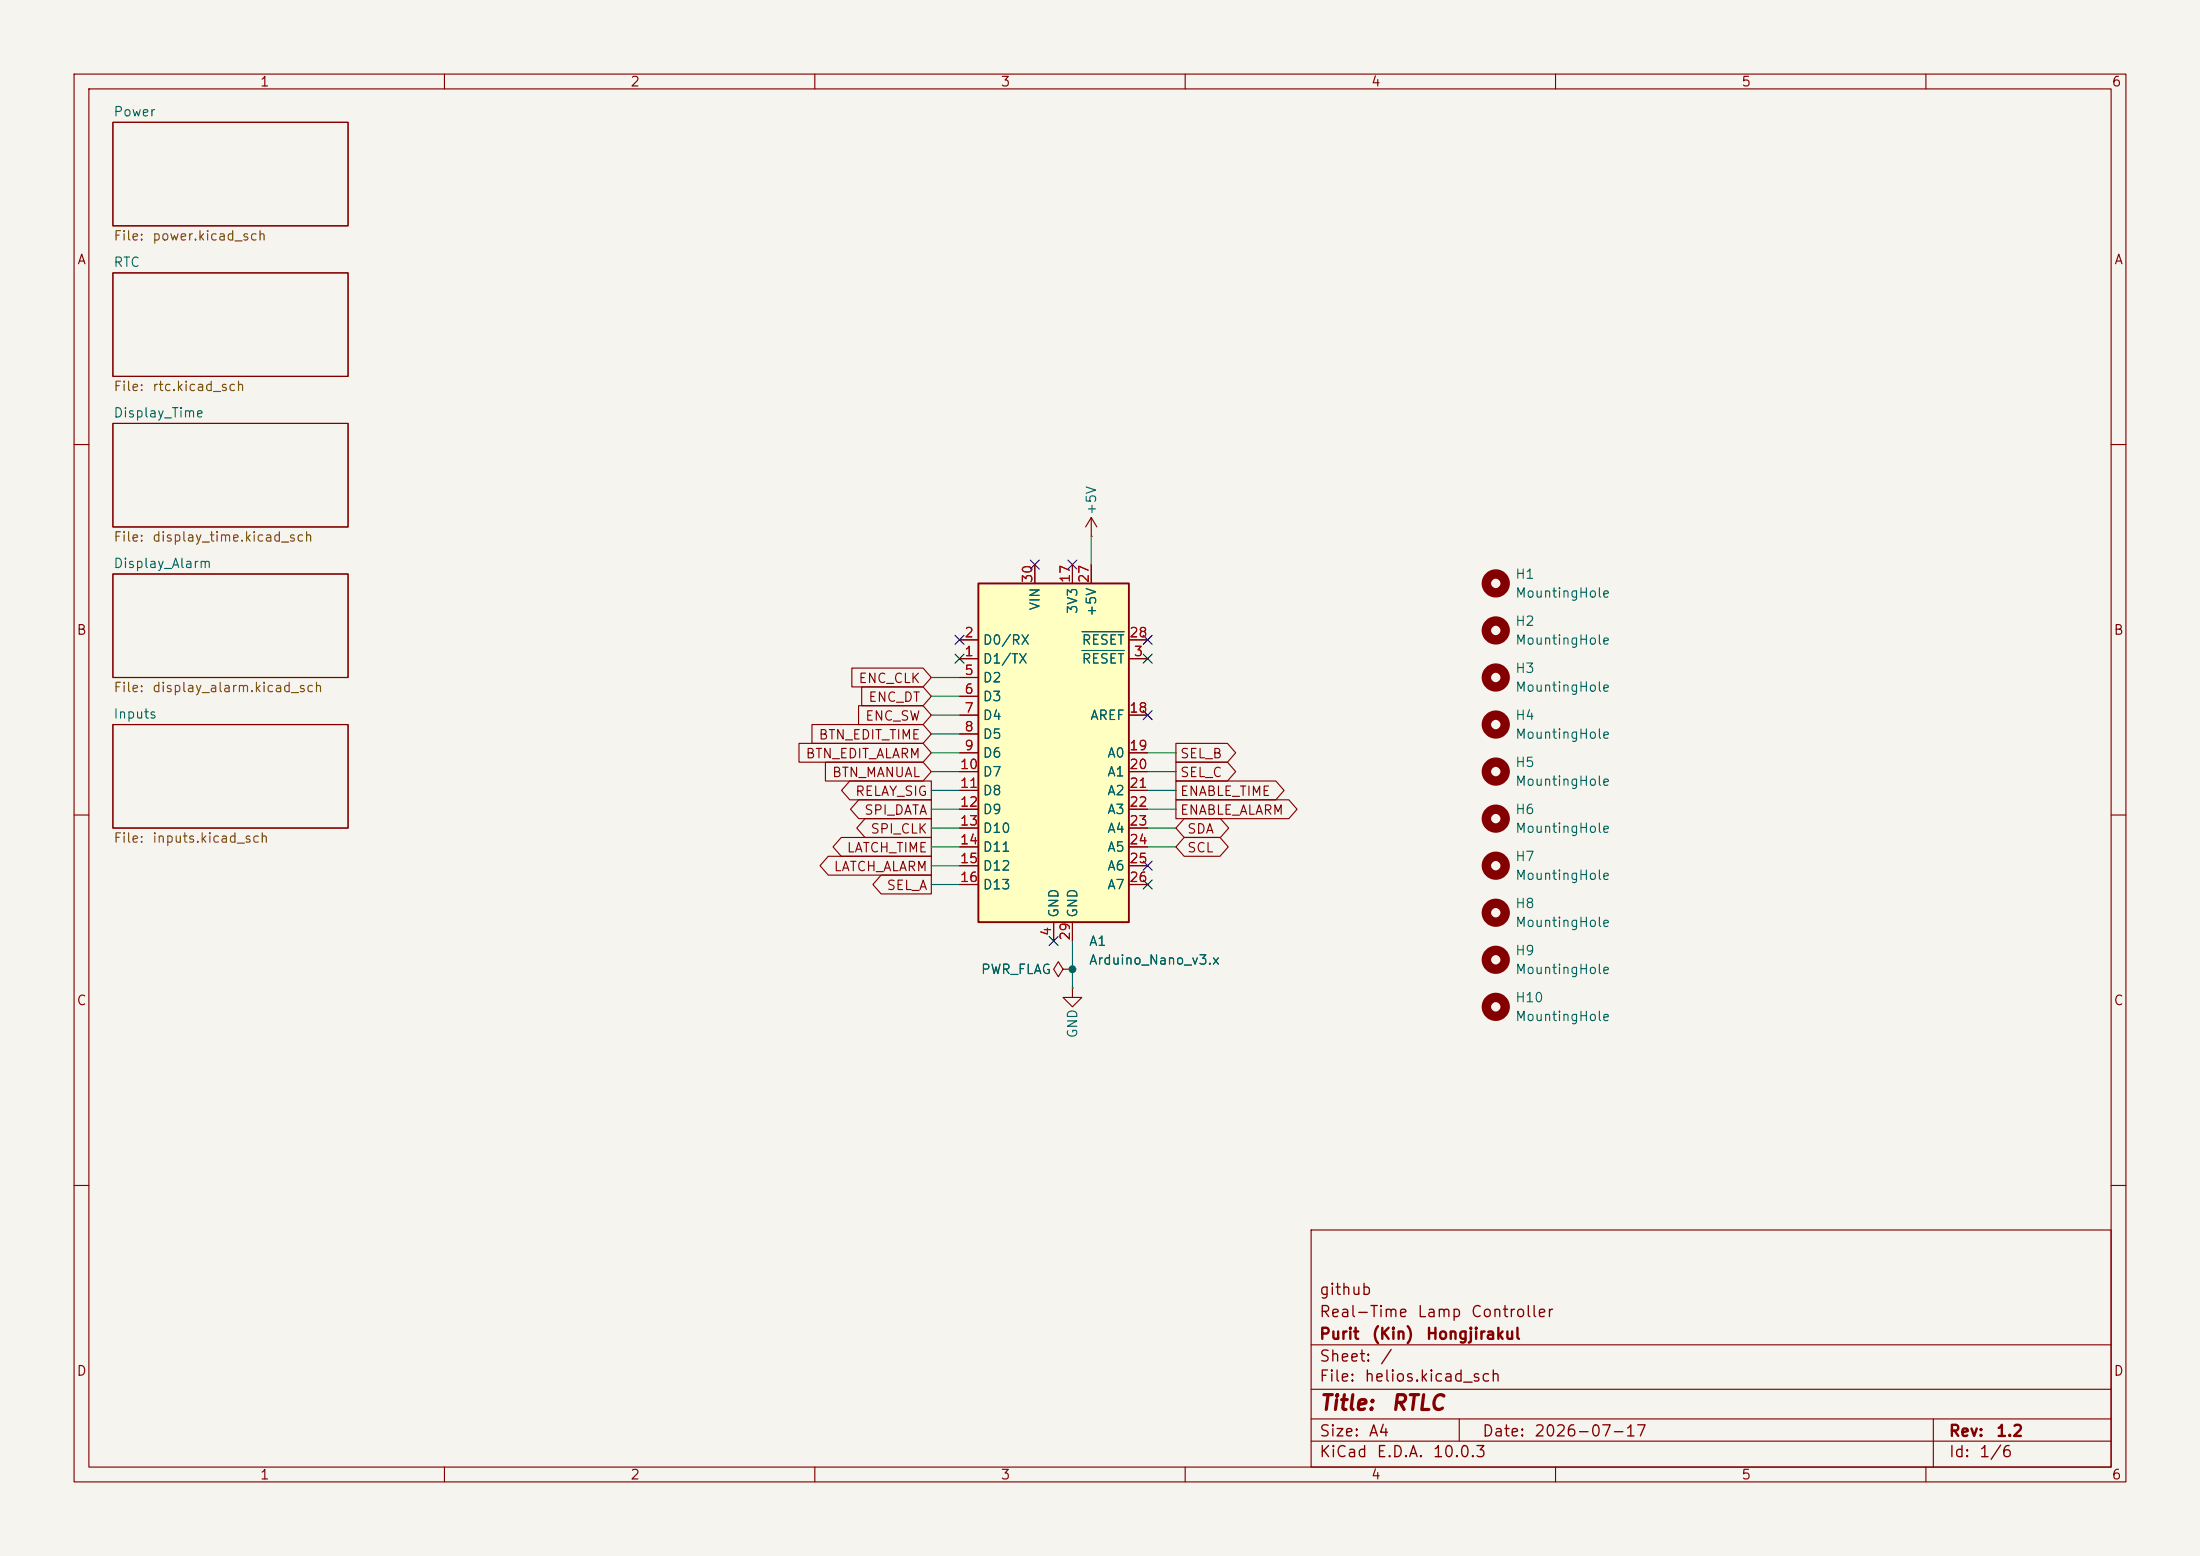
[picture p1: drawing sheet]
(kicad_sch
 (version 20260306)
 (generator "eeschema")
 (generator_version "10.0")
 (paper "A4")
 (title_block
  (title "RTLC")
  (date "2026-07-17")
  (rev "1.2")
  (company "Purit (Kin) Hongjirakul")
  (comment 1 "Real-Time Lamp Controller")
  (comment 2 "github"))
 (lib_symbols
  (symbol "MCU_Module:Arduino_Nano_v3.x" (exclude_from_sim no) (in_bom yes) (on_board yes)
   (in_pos_files yes)
   (duplicate_pin_numbers_are_jumpers no)
   (property "Reference" "A" (at -10.16 23.495 0) (show_name no) (do_not_autoplace no) (effects (font (size 1.27 1.27)) (justify left bottom)))
   (property "Value" "Arduino_Nano_v3.x" (at 5.08 -24.13 0) (show_name no) (do_not_autoplace no) (effects (font (size 1.27 1.27)) (justify left top)))
   (property "Footprint" "Module:Arduino_Nano" (at 0 0 0) (show_name no) (do_not_autoplace no) (hide yes) (effects (font (size 1.27 1.27)
    (italic yes))))
   (property "Datasheet" "http://www.mouser.com/pdfdocs/Gravitech_Arduino_Nano3_0.pdf" (at 0 0 0) (show_name no) (do_not_autoplace no) (hide yes) (effects (font (size 1.27 1.27))))
   (property "Description" "Arduino Nano v3.x" (at 0 0 0) (show_name no) (do_not_autoplace no) (hide yes) (effects (font (size 1.27 1.27))))
   (symbol "Arduino_Nano_v3.x_0_1"
    (rectangle (start -10.16 22.86) (end 10.16 -22.86) (stroke (width 0.254) (type default)) (fill (type background))))
   (symbol "Arduino_Nano_v3.x_1_1"
    (pin bidirectional line (at -12.7 12.7 0) (length 2.54) (name "D1/TX" (effects (font (size 1.27 1.27)))) (number "1" (effects (font (size 1.27 1.27)))))
    (pin bidirectional line (at -12.7 15.24 0) (length 2.54) (name "D0/RX" (effects (font (size 1.27 1.27)))) (number "2" (effects (font (size 1.27 1.27)))))
    (pin input line (at 12.7 12.7 180) (length 2.54) (name "~{RESET}" (effects (font (size 1.27 1.27)))) (number "3" (effects (font (size 1.27 1.27)))))
    (pin power_in line (at 0 -25.4 90) (length 2.54) (name "GND" (effects (font (size 1.27 1.27)))) (number "4" (effects (font (size 1.27 1.27)))))
    (pin bidirectional line (at -12.7 10.16 0) (length 2.54) (name "D2" (effects (font (size 1.27 1.27)))) (number "5" (effects (font (size 1.27 1.27)))))
    (pin bidirectional line (at -12.7 7.62 0) (length 2.54) (name "D3" (effects (font (size 1.27 1.27)))) (number "6" (effects (font (size 1.27 1.27)))))
    (pin bidirectional line (at -12.7 5.08 0) (length 2.54) (name "D4" (effects (font (size 1.27 1.27)))) (number "7" (effects (font (size 1.27 1.27)))))
    (pin bidirectional line (at -12.7 2.54 0) (length 2.54) (name "D5" (effects (font (size 1.27 1.27)))) (number "8" (effects (font (size 1.27 1.27)))))
    (pin bidirectional line (at -12.7 0 0) (length 2.54) (name "D6" (effects (font (size 1.27 1.27)))) (number "9" (effects (font (size 1.27 1.27)))))
    (pin bidirectional line (at -12.7 -2.54 0) (length 2.54) (name "D7" (effects (font (size 1.27 1.27)))) (number "10" (effects (font (size 1.27 1.27)))))
    (pin bidirectional line (at -12.7 -5.08 0) (length 2.54) (name "D8" (effects (font (size 1.27 1.27)))) (number "11" (effects (font (size 1.27 1.27)))))
    (pin bidirectional line (at -12.7 -7.62 0) (length 2.54) (name "D9" (effects (font (size 1.27 1.27)))) (number "12" (effects (font (size 1.27 1.27)))))
    (pin bidirectional line (at -12.7 -10.16 0) (length 2.54) (name "D10" (effects (font (size 1.27 1.27)))) (number "13" (effects (font (size 1.27 1.27)))))
    (pin bidirectional line (at -12.7 -12.7 0) (length 2.54) (name "D11" (effects (font (size 1.27 1.27)))) (number "14" (effects (font (size 1.27 1.27)))))
    (pin bidirectional line (at -12.7 -15.24 0) (length 2.54) (name "D12" (effects (font (size 1.27 1.27)))) (number "15" (effects (font (size 1.27 1.27)))))
    (pin bidirectional line (at -12.7 -17.78 0) (length 2.54) (name "D13" (effects (font (size 1.27 1.27)))) (number "16" (effects (font (size 1.27 1.27)))))
    (pin power_out line (at 2.54 25.4 270) (length 2.54) (name "3V3" (effects (font (size 1.27 1.27)))) (number "17" (effects (font (size 1.27 1.27)))))
    (pin input line (at 12.7 5.08 180) (length 2.54) (name "AREF" (effects (font (size 1.27 1.27)))) (number "18" (effects (font (size 1.27 1.27)))))
    (pin bidirectional line (at 12.7 0 180) (length 2.54) (name "A0" (effects (font (size 1.27 1.27)))) (number "19" (effects (font (size 1.27 1.27)))))
    (pin bidirectional line (at 12.7 -2.54 180) (length 2.54) (name "A1" (effects (font (size 1.27 1.27)))) (number "20" (effects (font (size 1.27 1.27)))))
    (pin bidirectional line (at 12.7 -5.08 180) (length 2.54) (name "A2" (effects (font (size 1.27 1.27)))) (number "21" (effects (font (size 1.27 1.27)))))
    (pin bidirectional line (at 12.7 -7.62 180) (length 2.54) (name "A3" (effects (font (size 1.27 1.27)))) (number "22" (effects (font (size 1.27 1.27)))))
    (pin bidirectional line (at 12.7 -10.16 180) (length 2.54) (name "A4" (effects (font (size 1.27 1.27)))) (number "23" (effects (font (size 1.27 1.27)))))
    (pin bidirectional line (at 12.7 -12.7 180) (length 2.54) (name "A5" (effects (font (size 1.27 1.27)))) (number "24" (effects (font (size 1.27 1.27)))))
    (pin bidirectional line (at 12.7 -15.24 180) (length 2.54) (name "A6" (effects (font (size 1.27 1.27)))) (number "25" (effects (font (size 1.27 1.27)))))
    (pin bidirectional line (at 12.7 -17.78 180) (length 2.54) (name "A7" (effects (font (size 1.27 1.27)))) (number "26" (effects (font (size 1.27 1.27)))))
    (pin power_out line (at 5.08 25.4 270) (length 2.54) (name "+5V" (effects (font (size 1.27 1.27)))) (number "27" (effects (font (size 1.27 1.27)))))
    (pin input line (at 12.7 15.24 180) (length 2.54) (name "~{RESET}" (effects (font (size 1.27 1.27)))) (number "28" (effects (font (size 1.27 1.27)))))
    (pin power_in line (at 2.54 -25.4 90) (length 2.54) (name "GND" (effects (font (size 1.27 1.27)))) (number "29" (effects (font (size 1.27 1.27)))))
    (pin power_in line (at -2.54 25.4 270) (length 2.54) (name "VIN" (effects (font (size 1.27 1.27)))) (number "30" (effects (font (size 1.27 1.27))))))
   (embedded_fonts no))
  (symbol "Mechanical:MountingHole"
   (pin_names
    (offset 1.016)) (exclude_from_sim no) (in_bom no) (on_board yes)
   (in_pos_files yes)
   (duplicate_pin_numbers_are_jumpers no)
   (property "Reference" "H" (at 0 5.08 0) (show_name no) (do_not_autoplace no) (effects (font (size 1.27 1.27))))
   (property "Value" "MountingHole" (at 0 3.175 0) (show_name no) (do_not_autoplace no) (effects (font (size 1.27 1.27))))
   (property "Footprint" "" (at 0 0 0) (show_name no) (do_not_autoplace no) (hide yes) (effects (font (size 1.27 1.27))))
   (property "Datasheet" "" (at 0 0 0) (show_name no) (do_not_autoplace no) (hide yes) (effects (font (size 1.27 1.27))))
   (property "Description" "Mounting Hole without connection" (at 0 0 0) (show_name no) (do_not_autoplace no) (hide yes) (effects (font (size 1.27 1.27))))
   (symbol "MountingHole_0_1"
    (circle (center 0 0) (radius 1.27) (stroke (width 1.27) (type default)) (fill (type none))))
   (embedded_fonts no))
  (symbol "power:+5V"
   (power global)
   (pin_numbers (hide yes))
   (pin_names
    (offset 0) (hide yes)) (exclude_from_sim no) (in_bom yes) (on_board yes)
   (in_pos_files yes)
   (duplicate_pin_numbers_are_jumpers no)
   (property "Reference" "#PWR" (at 0 -3.81 0) (show_name no) (do_not_autoplace no) (hide yes) (effects (font (size 1.27 1.27))))
   (property "Value" "+5V" (at 0 3.556 0) (show_name no) (do_not_autoplace no) (effects (font (size 1.27 1.27))))
   (property "Footprint" "" (at 0 0 0) (show_name no) (do_not_autoplace no) (hide yes) (effects (font (size 1.27 1.27))))
   (property "Datasheet" "" (at 0 0 0) (show_name no) (do_not_autoplace no) (hide yes) (effects (font (size 1.27 1.27))))
   (property "Description" "Power symbol creates a global label with name \"+5V\"" (at 0 0 0) (show_name no) (do_not_autoplace no) (hide yes) (effects (font (size 1.27 1.27))))
   (symbol "+5V_0_1"
    (polyline (pts (xy -0.762 1.27) (xy 0 2.54)) (stroke (width 0) (type default)) (fill (type none)))
    (polyline (pts (xy 0 2.54) (xy 0.762 1.27)) (stroke (width 0) (type default)) (fill (type none)))
    (polyline (pts (xy 0 0) (xy 0 2.54)) (stroke (width 0) (type default)) (fill (type none))))
   (symbol "+5V_1_1"
    (pin power_in line (at 0 0 90) (length 0) (name "" (effects (font (size 1.27 1.27)))) (number "1" (effects (font (size 1.27 1.27))))))
   (embedded_fonts no))
  (symbol "power:GND"
   (power global)
   (pin_numbers (hide yes))
   (pin_names
    (offset 0) (hide yes)) (exclude_from_sim no) (in_bom yes) (on_board yes)
   (in_pos_files yes)
   (duplicate_pin_numbers_are_jumpers no)
   (property "Reference" "#PWR" (at 0 -6.35 0) (show_name no) (do_not_autoplace no) (hide yes) (effects (font (size 1.27 1.27))))
   (property "Value" "GND" (at 0 -3.81 0) (show_name no) (do_not_autoplace no) (effects (font (size 1.27 1.27))))
   (property "Footprint" "" (at 0 0 0) (show_name no) (do_not_autoplace no) (hide yes) (effects (font (size 1.27 1.27))))
   (property "Datasheet" "" (at 0 0 0) (show_name no) (do_not_autoplace no) (hide yes) (effects (font (size 1.27 1.27))))
   (property "Description" "Power symbol creates a global label with name \"GND\" , ground" (at 0 0 0) (show_name no) (do_not_autoplace no) (hide yes) (effects (font (size 1.27 1.27))))
   (symbol "GND_0_1"
    (polyline (pts (xy 0 0) (xy 0 -1.27) (xy 1.27 -1.27) (xy 0 -2.54) (xy -1.27 -1.27) (xy 0 -1.27)) (stroke (width 0) (type default)) (fill (type none))))
   (symbol "GND_1_1"
    (pin power_in line (at 0 0 270) (length 0) (name "" (effects (font (size 1.27 1.27)))) (number "1" (effects (font (size 1.27 1.27))))))
   (embedded_fonts no))
  (symbol "power:PWR_FLAG"
   (power global)
   (pin_numbers (hide yes))
   (pin_names
    (offset 0) (hide yes)) (exclude_from_sim no) (in_bom yes) (on_board yes)
   (in_pos_files yes)
   (duplicate_pin_numbers_are_jumpers no)
   (property "Reference" "#FLG" (at 0 1.905 0) (show_name no) (do_not_autoplace no) (hide yes) (effects (font (size 1.27 1.27))))
   (property "Value" "PWR_FLAG" (at 0 3.81 0) (show_name no) (do_not_autoplace no) (effects (font (size 1.27 1.27))))
   (property "Footprint" "" (at 0 0 0) (show_name no) (do_not_autoplace no) (hide yes) (effects (font (size 1.27 1.27))))
   (property "Datasheet" "" (at 0 0 0) (show_name no) (do_not_autoplace no) (hide yes) (effects (font (size 1.27 1.27))))
   (property "Description" "Special symbol for telling ERC where power comes from" (at 0 0 0) (show_name no) (do_not_autoplace no) (hide yes) (effects (font (size 1.27 1.27))))
   (symbol "PWR_FLAG_0_0"
    (pin power_out line (at 0 0 90) (length 0) (name "" (effects (font (size 1.27 1.27)))) (number "1" (effects (font (size 1.27 1.27))))))
   (symbol "PWR_FLAG_0_1"
    (polyline (pts (xy 0 0) (xy 0 1.27) (xy -1.016 1.905) (xy 0 2.54) (xy 1.016 1.905) (xy 0 1.27)) (stroke (width 0) (type default)) (fill (type none))))
   (embedded_fonts no)))
 (junction
  (at 144.78 130.81)
  (diameter 0)
  (color 0 0 0 0))
 (no_connect
  (at 154.94 86.36))
 (no_connect
  (at 129.54 86.36))
 (no_connect
  (at 139.7 76.2))
 (no_connect
  (at 154.94 116.84))
 (no_connect
  (at 129.54 88.9))
 (no_connect
  (at 144.78 76.2))
 (no_connect
  (at 154.94 96.52))
 (no_connect
  (at 154.94 119.38))
 (no_connect
  (at 154.94 88.9))
 (no_connect
  (at 142.24 127))
 (wire
  (pts (xy 125.73 99.06) (xy 129.54 99.06))
  (stroke (width 0) (type default)))
 (wire
  (pts (xy 125.73 106.68) (xy 129.54 106.68))
  (stroke (width 0) (type default)))
 (wire
  (pts (xy 125.73 104.14) (xy 129.54 104.14))
  (stroke (width 0) (type default)))
 (wire
  (pts (xy 125.73 111.76) (xy 129.54 111.76))
  (stroke (width 0) (type default)))
 (wire
  (pts (xy 154.94 104.14) (xy 158.75 104.14))
  (stroke (width 0) (type default)))
 (wire
  (pts (xy 154.94 114.3) (xy 158.75 114.3))
  (stroke (width 0) (type default)))
 (wire
  (pts (xy 154.94 106.68) (xy 158.75 106.68))
  (stroke (width 0) (type default)))
 (wire
  (pts (xy 125.73 93.98) (xy 129.54 93.98))
  (stroke (width 0) (type default)))
 (wire
  (pts (xy 144.78 133.35) (xy 144.78 130.81))
  (stroke (width 0) (type default)))
 (wire
  (pts (xy 125.73 119.38) (xy 129.54 119.38))
  (stroke (width 0) (type default)))
 (wire
  (pts (xy 147.32 72.39) (xy 147.32 76.2))
  (stroke (width 0) (type default)))
 (wire
  (pts (xy 125.73 116.84) (xy 129.54 116.84))
  (stroke (width 0) (type default)))
 (wire
  (pts (xy 144.78 127) (xy 144.78 130.81))
  (stroke (width 0) (type default)))
 (wire
  (pts (xy 125.73 114.3) (xy 129.54 114.3))
  (stroke (width 0) (type default)))
 (wire
  (pts (xy 154.94 109.22) (xy 158.75 109.22))
  (stroke (width 0) (type default)))
 (wire
  (pts (xy 125.73 91.44) (xy 129.54 91.44))
  (stroke (width 0) (type default)))
 (wire
  (pts (xy 125.73 109.22) (xy 129.54 109.22))
  (stroke (width 0) (type default)))
 (wire
  (pts (xy 125.73 101.6) (xy 129.54 101.6))
  (stroke (width 0) (type default)))
 (wire
  (pts (xy 125.73 96.52) (xy 129.54 96.52))
  (stroke (width 0) (type default)))
 (wire
  (pts (xy 154.94 111.76) (xy 158.75 111.76))
  (stroke (width 0) (type default)))
 (wire
  (pts (xy 154.94 101.6) (xy 158.75 101.6))
  (stroke (width 0) (type default)))
 (global_label "LATCH_ALARM"
  (shape output)
  (at 125.73 116.84 180)
  (fields_autoplaced yes)
  (effects (font (size 1.27 1.27)) (justify right))
  (property "Intersheetrefs" "${INTERSHEET_REFS}" (at 110.1657 116.84 0) (hide yes) (show_name no) (do_not_autoplace no) (effects (font (size 1.27 1.27)) (justify right))))
 (global_label "ENC_DT"
  (shape input)
  (at 125.73 93.98 180)
  (fields_autoplaced yes)
  (effects (font (size 1.27 1.27)) (justify right))
  (property "Intersheetrefs" "${INTERSHEET_REFS}" (at 115.7901 93.98 0) (hide yes) (show_name no) (do_not_autoplace no) (effects (font (size 1.27 1.27)) (justify right))))
 (global_label "SEL_C"
  (shape output)
  (at 158.75 104.14 0)
  (fields_autoplaced yes)
  (effects (font (size 1.27 1.27)) (justify left))
  (property "Intersheetrefs" "${INTERSHEET_REFS}" (at 167.3594 104.14 0) (hide yes) (show_name no) (do_not_autoplace no) (effects (font (size 1.27 1.27)) (justify left))))
 (global_label "BTN_EDIT_TIME"
  (shape input)
  (at 125.73 99.06 180)
  (fields_autoplaced yes)
  (effects (font (size 1.27 1.27)) (justify right))
  (property "Intersheetrefs" "${INTERSHEET_REFS}" (at 109.0773 99.06 0) (hide yes) (show_name no) (do_not_autoplace no) (effects (font (size 1.27 1.27)) (justify right))))
 (global_label "SPI_CLK"
  (shape output)
  (at 125.73 111.76 180)
  (fields_autoplaced yes)
  (effects (font (size 1.27 1.27)) (justify right))
  (property "Intersheetrefs" "${INTERSHEET_REFS}" (at 115.1248 111.76 0) (hide yes) (show_name no) (do_not_autoplace no) (effects (font (size 1.27 1.27)) (justify right))))
 (global_label "ENC_CLK"
  (shape input)
  (at 125.73 91.44 180)
  (fields_autoplaced yes)
  (effects (font (size 1.27 1.27)) (justify right))
  (property "Intersheetrefs" "${INTERSHEET_REFS}" (at 114.4596 91.44 0) (hide yes) (show_name no) (do_not_autoplace no) (effects (font (size 1.27 1.27)) (justify right))))
 (global_label "SCL"
  (shape bidirectional)
  (at 158.75 114.3 0)
  (fields_autoplaced yes)
  (effects (font (size 1.27 1.27)) (justify left))
  (property "Intersheetrefs" "${INTERSHEET_REFS}" (at 166.3541 114.3 0) (hide yes) (show_name no) (do_not_autoplace no) (effects (font (size 1.27 1.27)) (justify left))))
 (global_label "BTN_EDIT_ALARM"
  (shape input)
  (at 125.73 101.6 180)
  (fields_autoplaced yes)
  (effects (font (size 1.27 1.27)) (justify right))
  (property "Intersheetrefs" "${INTERSHEET_REFS}" (at 107.3234 101.6 0) (hide yes) (show_name no) (do_not_autoplace no) (effects (font (size 1.27 1.27)) (justify right))))
 (global_label "SDA"
  (shape bidirectional)
  (at 158.75 111.76 0)
  (fields_autoplaced yes)
  (effects (font (size 1.27 1.27)) (justify left))
  (property "Intersheetrefs" "${INTERSHEET_REFS}" (at 166.4146 111.76 0) (hide yes) (show_name no) (do_not_autoplace no) (effects (font (size 1.27 1.27)) (justify left))))
 (global_label "ENC_SW"
  (shape input)
  (at 125.73 96.52 180)
  (fields_autoplaced yes)
  (effects (font (size 1.27 1.27)) (justify right))
  (property "Intersheetrefs" "${INTERSHEET_REFS}" (at 115.3668 96.52 0) (hide yes) (show_name no) (do_not_autoplace no) (effects (font (size 1.27 1.27)) (justify right))))
 (global_label "BTN_MANUAL"
  (shape input)
  (at 125.73 104.14 180)
  (fields_autoplaced yes)
  (effects (font (size 1.27 1.27)) (justify right))
  (property "Intersheetrefs" "${INTERSHEET_REFS}" (at 110.8914 104.14 0) (hide yes) (show_name no) (do_not_autoplace no) (effects (font (size 1.27 1.27)) (justify right))))
 (global_label "ENABLE_ALARM"
  (shape output)
  (at 158.75 109.22 0)
  (fields_autoplaced yes)
  (effects (font (size 1.27 1.27)) (justify left))
  (property "Intersheetrefs" "${INTERSHEET_REFS}" (at 175.6447 109.22 0) (hide yes) (show_name no) (do_not_autoplace no) (effects (font (size 1.27 1.27)) (justify left))))
 (global_label "SPI_DATA"
  (shape output)
  (at 125.73 109.22 180)
  (fields_autoplaced yes)
  (effects (font (size 1.27 1.27)) (justify right))
  (property "Intersheetrefs" "${INTERSHEET_REFS}" (at 114.2781 109.22 0) (hide yes) (show_name no) (do_not_autoplace no) (effects (font (size 1.27 1.27)) (justify right))))
 (global_label "SEL_A"
  (shape output)
  (at 125.73 119.38 180)
  (fields_autoplaced yes)
  (effects (font (size 1.27 1.27)) (justify right))
  (property "Intersheetrefs" "${INTERSHEET_REFS}" (at 117.302 119.38 0) (hide yes) (show_name no) (do_not_autoplace no) (effects (font (size 1.27 1.27)) (justify right))))
 (global_label "LATCH_TIME"
  (shape output)
  (at 125.73 114.3 180)
  (fields_autoplaced yes)
  (effects (font (size 1.27 1.27)) (justify right))
  (property "Intersheetrefs" "${INTERSHEET_REFS}" (at 111.9196 114.3 0) (hide yes) (show_name no) (do_not_autoplace no) (effects (font (size 1.27 1.27)) (justify right))))
 (global_label "RELAY_SIG"
  (shape output)
  (at 125.73 106.68 180)
  (fields_autoplaced yes)
  (effects (font (size 1.27 1.27)) (justify right))
  (property "Intersheetrefs" "${INTERSHEET_REFS}" (at 113.0686 106.68 0) (hide yes) (show_name no) (do_not_autoplace no) (effects (font (size 1.27 1.27)) (justify right))))
 (global_label "ENABLE_TIME"
  (shape output)
  (at 158.75 106.68 0)
  (fields_autoplaced yes)
  (effects (font (size 1.27 1.27)) (justify left))
  (property "Intersheetrefs" "${INTERSHEET_REFS}" (at 173.8908 106.68 0) (hide yes) (show_name no) (do_not_autoplace no) (effects (font (size 1.27 1.27)) (justify left))))
 (global_label "SEL_B"
  (shape output)
  (at 158.75 101.6 0)
  (fields_autoplaced yes)
  (effects (font (size 1.27 1.27)) (justify left))
  (property "Intersheetrefs" "${INTERSHEET_REFS}" (at 167.3594 101.6 0) (hide yes) (show_name no) (do_not_autoplace no) (effects (font (size 1.27 1.27)) (justify left))))
 (symbol
  (lib_id "Mechanical:MountingHole")
  (at 201.93 135.89 0)
  (unit 1)
  (body_style 1)
  (exclude_from_sim no)
  (in_bom no)
  (on_board yes)
  (in_pos_files yes)
  (dnp no)
  (fields_autoplaced yes)
  (property "Reference" "H10" (at 204.47 134.6199 0) (show_name no) (do_not_autoplace no) (effects (font (size 1.27 1.27)) (justify left)))
  (property "Value" "MountingHole" (at 204.47 137.1599 0) (show_name no) (do_not_autoplace no) (effects (font (size 1.27 1.27)) (justify left)))
  (property "Footprint" "MountingHole:MountingHole_3.2mm_M3" (at 201.93 135.89 0) (hide yes) (show_name no) (do_not_autoplace no) (effects (font (size 1.27 1.27))))
  (property "Datasheet" "" (at 201.93 135.89 0) (hide yes) (show_name no) (do_not_autoplace no) (effects (font (size 1.27 1.27))))
  (property "Description" "Mounting Hole without connection" (at 201.93 135.89 0) (hide yes) (show_name no) (do_not_autoplace no) (effects (font (size 1.27 1.27)))))
 (symbol
  (lib_id "power:+5V")
  (at 147.32 72.39 0)
  (unit 1)
  (body_style 1)
  (exclude_from_sim no)
  (in_bom yes)
  (on_board yes)
  (in_pos_files yes)
  (dnp no)
  (property "Reference" "#PWR09" (at 147.32 76.2 0) (hide yes) (show_name no) (do_not_autoplace no) (effects (font (size 1.27 1.27))))
  (property "Value" "+5V" (at 147.32 67.564 90) (show_name no) (do_not_autoplace no) (effects (font (size 1.27 1.27))))
  (property "Footprint" "" (at 147.32 72.39 0) (hide yes) (show_name no) (do_not_autoplace no) (effects (font (size 1.27 1.27))))
  (property "Datasheet" "" (at 147.32 72.39 0) (hide yes) (show_name no) (do_not_autoplace no) (effects (font (size 1.27 1.27))))
  (property "Description" "Power symbol creates a global label with name \"+5V\"" (at 147.32 72.39 0) (hide yes) (show_name no) (do_not_autoplace no) (effects (font (size 1.27 1.27))))
  (pin "1"))
 (symbol
  (lib_id "Mechanical:MountingHole")
  (at 201.93 129.54 0)
  (unit 1)
  (body_style 1)
  (exclude_from_sim no)
  (in_bom no)
  (on_board yes)
  (in_pos_files yes)
  (dnp no)
  (fields_autoplaced yes)
  (property "Reference" "H9" (at 204.47 128.2699 0) (show_name no) (do_not_autoplace no) (effects (font (size 1.27 1.27)) (justify left)))
  (property "Value" "MountingHole" (at 204.47 130.8099 0) (show_name no) (do_not_autoplace no) (effects (font (size 1.27 1.27)) (justify left)))
  (property "Footprint" "MountingHole:MountingHole_3.2mm_M3" (at 201.93 129.54 0) (hide yes) (show_name no) (do_not_autoplace no) (effects (font (size 1.27 1.27))))
  (property "Datasheet" "" (at 201.93 129.54 0) (hide yes) (show_name no) (do_not_autoplace no) (effects (font (size 1.27 1.27))))
  (property "Description" "Mounting Hole without connection" (at 201.93 129.54 0) (hide yes) (show_name no) (do_not_autoplace no) (effects (font (size 1.27 1.27)))))
 (symbol
  (lib_id "Mechanical:MountingHole")
  (at 201.93 97.79 0)
  (unit 1)
  (body_style 1)
  (exclude_from_sim no)
  (in_bom no)
  (on_board yes)
  (in_pos_files yes)
  (dnp no)
  (fields_autoplaced yes)
  (property "Reference" "H4" (at 204.47 96.5199 0) (show_name no) (do_not_autoplace no) (effects (font (size 1.27 1.27)) (justify left)))
  (property "Value" "MountingHole" (at 204.47 99.0599 0) (show_name no) (do_not_autoplace no) (effects (font (size 1.27 1.27)) (justify left)))
  (property "Footprint" "MountingHole:MountingHole_3.2mm_M3" (at 201.93 97.79 0) (hide yes) (show_name no) (do_not_autoplace no) (effects (font (size 1.27 1.27))))
  (property "Datasheet" "" (at 201.93 97.79 0) (hide yes) (show_name no) (do_not_autoplace no) (effects (font (size 1.27 1.27))))
  (property "Description" "Mounting Hole without connection" (at 201.93 97.79 0) (hide yes) (show_name no) (do_not_autoplace no) (effects (font (size 1.27 1.27)))))
 (symbol
  (lib_id "Mechanical:MountingHole")
  (at 201.93 123.19 0)
  (unit 1)
  (body_style 1)
  (exclude_from_sim no)
  (in_bom no)
  (on_board yes)
  (in_pos_files yes)
  (dnp no)
  (fields_autoplaced yes)
  (property "Reference" "H8" (at 204.47 121.9199 0) (show_name no) (do_not_autoplace no) (effects (font (size 1.27 1.27)) (justify left)))
  (property "Value" "MountingHole" (at 204.47 124.4599 0) (show_name no) (do_not_autoplace no) (effects (font (size 1.27 1.27)) (justify left)))
  (property "Footprint" "" (at 201.93 123.19 0) (hide yes) (show_name no) (do_not_autoplace no) (effects (font (size 1.27 1.27))))
  (property "Datasheet" "" (at 201.93 123.19 0) (hide yes) (show_name no) (do_not_autoplace no) (effects (font (size 1.27 1.27))))
  (property "Description" "Mounting Hole without connection" (at 201.93 123.19 0) (hide yes) (show_name no) (do_not_autoplace no) (effects (font (size 1.27 1.27)))))
 (symbol
  (lib_id "power:PWR_FLAG")
  (at 144.78 130.81 90)
  (unit 1)
  (body_style 1)
  (exclude_from_sim no)
  (in_bom yes)
  (on_board yes)
  (in_pos_files yes)
  (dnp no)
  (property "Reference" "#FLG01" (at 142.875 130.81 0) (hide yes) (show_name no) (do_not_autoplace no) (effects (font (size 1.27 1.27))))
  (property "Value" "PWR_FLAG" (at 141.986 130.81 90) (show_name no) (do_not_autoplace no) (effects (font (size 1.27 1.27)) (justify left)))
  (property "Footprint" "" (at 144.78 130.81 0) (hide yes) (show_name no) (do_not_autoplace no) (effects (font (size 1.27 1.27))))
  (property "Datasheet" "" (at 144.78 130.81 0) (hide yes) (show_name no) (do_not_autoplace no) (effects (font (size 1.27 1.27))))
  (property "Description" "Special symbol for telling ERC where power comes from" (at 144.78 130.81 0) (hide yes) (show_name no) (do_not_autoplace no) (effects (font (size 1.27 1.27))))
  (pin "1"))
 (symbol
  (lib_id "Mechanical:MountingHole")
  (at 201.93 116.84 0)
  (unit 1)
  (body_style 1)
  (exclude_from_sim no)
  (in_bom no)
  (on_board yes)
  (in_pos_files yes)
  (dnp no)
  (fields_autoplaced yes)
  (property "Reference" "H7" (at 204.47 115.5699 0) (show_name no) (do_not_autoplace no) (effects (font (size 1.27 1.27)) (justify left)))
  (property "Value" "MountingHole" (at 204.47 118.1099 0) (show_name no) (do_not_autoplace no) (effects (font (size 1.27 1.27)) (justify left)))
  (property "Footprint" "" (at 201.93 116.84 0) (hide yes) (show_name no) (do_not_autoplace no) (effects (font (size 1.27 1.27))))
  (property "Datasheet" "" (at 201.93 116.84 0) (hide yes) (show_name no) (do_not_autoplace no) (effects (font (size 1.27 1.27))))
  (property "Description" "Mounting Hole without connection" (at 201.93 116.84 0) (hide yes) (show_name no) (do_not_autoplace no) (effects (font (size 1.27 1.27)))))
 (symbol
  (lib_id "MCU_Module:Arduino_Nano_v3.x")
  (at 142.24 101.6 0)
  (unit 1)
  (body_style 1)
  (exclude_from_sim no)
  (in_bom yes)
  (on_board yes)
  (in_pos_files yes)
  (dnp no)
  (fields_autoplaced yes)
  (property "Reference" "A1" (at 146.9233 127 0) (show_name no) (do_not_autoplace no) (effects (font (size 1.27 1.27)) (justify left)))
  (property "Value" "Arduino_Nano_v3.x" (at 146.9233 129.54 0) (show_name no) (do_not_autoplace no) (effects (font (size 1.27 1.27)) (justify left)))
  (property "Footprint" "Module:Arduino_Nano" (at 142.24 101.6 0) (hide yes) (show_name no) (do_not_autoplace no) (effects (font (size 1.27 1.27)
    (italic yes))))
  (property "Datasheet" "http://www.mouser.com/pdfdocs/Gravitech_Arduino_Nano3_0.pdf" (at 142.24 101.6 0) (hide yes) (show_name no) (do_not_autoplace no) (effects (font (size 1.27 1.27))))
  (property "Description" "Arduino Nano v3.x" (at 142.24 101.6 0) (hide yes) (show_name no) (do_not_autoplace no) (effects (font (size 1.27 1.27))))
  (pin "17")
  (pin "20")
  (pin "19")
  (pin "24")
  (pin "27")
  (pin "29")
  (pin "21")
  (pin "26")
  (pin "7")
  (pin "1")
  (pin "2")
  (pin "4")
  (pin "6")
  (pin "9")
  (pin "11")
  (pin "12")
  (pin "3")
  (pin "13")
  (pin "14")
  (pin "15")
  (pin "16")
  (pin "10")
  (pin "8")
  (pin "5")
  (pin "18")
  (pin "22")
  (pin "23")
  (pin "25")
  (pin "28")
  (pin "30"))
 (symbol
  (lib_id "Mechanical:MountingHole")
  (at 201.93 78.74 0)
  (unit 1)
  (body_style 1)
  (exclude_from_sim no)
  (in_bom no)
  (on_board yes)
  (in_pos_files yes)
  (dnp no)
  (fields_autoplaced yes)
  (property "Reference" "H1" (at 204.47 77.4699 0) (show_name no) (do_not_autoplace no) (effects (font (size 1.27 1.27)) (justify left)))
  (property "Value" "MountingHole" (at 204.47 80.0099 0) (show_name no) (do_not_autoplace no) (effects (font (size 1.27 1.27)) (justify left)))
  (property "Footprint" "MountingHole:MountingHole_3.2mm_M3" (at 201.93 78.74 0) (hide yes) (show_name no) (do_not_autoplace no) (effects (font (size 1.27 1.27))))
  (property "Datasheet" "" (at 201.93 78.74 0) (hide yes) (show_name no) (do_not_autoplace no) (effects (font (size 1.27 1.27))))
  (property "Description" "Mounting Hole without connection" (at 201.93 78.74 0) (hide yes) (show_name no) (do_not_autoplace no) (effects (font (size 1.27 1.27)))))
 (symbol
  (lib_id "Mechanical:MountingHole")
  (at 201.93 85.09 0)
  (unit 1)
  (body_style 1)
  (exclude_from_sim no)
  (in_bom no)
  (on_board yes)
  (in_pos_files yes)
  (dnp no)
  (fields_autoplaced yes)
  (property "Reference" "H2" (at 204.47 83.8199 0) (show_name no) (do_not_autoplace no) (effects (font (size 1.27 1.27)) (justify left)))
  (property "Value" "MountingHole" (at 204.47 86.3599 0) (show_name no) (do_not_autoplace no) (effects (font (size 1.27 1.27)) (justify left)))
  (property "Footprint" "MountingHole:MountingHole_3.2mm_M3" (at 201.93 85.09 0) (hide yes) (show_name no) (do_not_autoplace no) (effects (font (size 1.27 1.27))))
  (property "Datasheet" "" (at 201.93 85.09 0) (hide yes) (show_name no) (do_not_autoplace no) (effects (font (size 1.27 1.27))))
  (property "Description" "Mounting Hole without connection" (at 201.93 85.09 0) (hide yes) (show_name no) (do_not_autoplace no) (effects (font (size 1.27 1.27)))))
 (symbol
  (lib_id "Mechanical:MountingHole")
  (at 201.93 110.49 0)
  (unit 1)
  (body_style 1)
  (exclude_from_sim no)
  (in_bom no)
  (on_board yes)
  (in_pos_files yes)
  (dnp no)
  (fields_autoplaced yes)
  (property "Reference" "H6" (at 204.47 109.2199 0) (show_name no) (do_not_autoplace no) (effects (font (size 1.27 1.27)) (justify left)))
  (property "Value" "MountingHole" (at 204.47 111.7599 0) (show_name no) (do_not_autoplace no) (effects (font (size 1.27 1.27)) (justify left)))
  (property "Footprint" "" (at 201.93 110.49 0) (hide yes) (show_name no) (do_not_autoplace no) (effects (font (size 1.27 1.27))))
  (property "Datasheet" "" (at 201.93 110.49 0) (hide yes) (show_name no) (do_not_autoplace no) (effects (font (size 1.27 1.27))))
  (property "Description" "Mounting Hole without connection" (at 201.93 110.49 0) (hide yes) (show_name no) (do_not_autoplace no) (effects (font (size 1.27 1.27)))))
 (symbol
  (lib_id "Mechanical:MountingHole")
  (at 201.93 104.14 0)
  (unit 1)
  (body_style 1)
  (exclude_from_sim no)
  (in_bom no)
  (on_board yes)
  (in_pos_files yes)
  (dnp no)
  (fields_autoplaced yes)
  (property "Reference" "H5" (at 204.47 102.8699 0) (show_name no) (do_not_autoplace no) (effects (font (size 1.27 1.27)) (justify left)))
  (property "Value" "MountingHole" (at 204.47 105.4099 0) (show_name no) (do_not_autoplace no) (effects (font (size 1.27 1.27)) (justify left)))
  (property "Footprint" "Relay_THT:Relay_Module_5V_Mounting" (at 201.93 104.14 0) (hide yes) (show_name no) (do_not_autoplace no) (effects (font (size 1.27 1.27))))
  (property "Datasheet" "" (at 201.93 104.14 0) (hide yes) (show_name no) (do_not_autoplace no) (effects (font (size 1.27 1.27))))
  (property "Description" "Mounting Hole without connection" (at 201.93 104.14 0) (hide yes) (show_name no) (do_not_autoplace no) (effects (font (size 1.27 1.27)))))
 (symbol
  (lib_id "Mechanical:MountingHole")
  (at 201.93 91.44 0)
  (unit 1)
  (body_style 1)
  (exclude_from_sim no)
  (in_bom no)
  (on_board yes)
  (in_pos_files yes)
  (dnp no)
  (fields_autoplaced yes)
  (property "Reference" "H3" (at 204.47 90.1699 0) (show_name no) (do_not_autoplace no) (effects (font (size 1.27 1.27)) (justify left)))
  (property "Value" "MountingHole" (at 204.47 92.7099 0) (show_name no) (do_not_autoplace no) (effects (font (size 1.27 1.27)) (justify left)))
  (property "Footprint" "MountingHole:MountingHole_3.2mm_M3" (at 201.93 91.44 0) (hide yes) (show_name no) (do_not_autoplace no) (effects (font (size 1.27 1.27))))
  (property "Datasheet" "" (at 201.93 91.44 0) (hide yes) (show_name no) (do_not_autoplace no) (effects (font (size 1.27 1.27))))
  (property "Description" "Mounting Hole without connection" (at 201.93 91.44 0) (hide yes) (show_name no) (do_not_autoplace no) (effects (font (size 1.27 1.27)))))
 (symbol
  (lib_id "power:GND")
  (at 144.78 133.35 0)
  (unit 1)
  (body_style 1)
  (exclude_from_sim no)
  (in_bom yes)
  (on_board yes)
  (in_pos_files yes)
  (dnp no)
  (property "Reference" "#PWR010" (at 144.78 139.7 0) (hide yes) (show_name no) (do_not_autoplace no) (effects (font (size 1.27 1.27))))
  (property "Value" "GND" (at 144.78 138.176 90) (show_name no) (do_not_autoplace no) (effects (font (size 1.27 1.27))))
  (property "Footprint" "" (at 144.78 133.35 0) (hide yes) (show_name no) (do_not_autoplace no) (effects (font (size 1.27 1.27))))
  (property "Datasheet" "" (at 144.78 133.35 0) (hide yes) (show_name no) (do_not_autoplace no) (effects (font (size 1.27 1.27))))
  (property "Description" "Power symbol creates a global label with name \"GND\" , ground" (at 144.78 133.35 0) (hide yes) (show_name no) (do_not_autoplace no) (effects (font (size 1.27 1.27))))
  (pin "1"))
 (sheet
  (at 15.24 57.15)
  (size 31.75 13.97)
  (exclude_from_sim no)
  (in_bom yes)
  (on_board yes)
  (dnp no)
  (fields_autoplaced yes)
  (stroke (width 0.1524) (type solid))
  (fill (color 0 0 0 0))
  (property "Sheetname" "Display_Time" (at 15.24 56.4384 0) (show_name no) (do_not_autoplace no) (effects (font (size 1.27 1.27)) (justify left bottom)))
  (property "Sheetfile" "display_time.kicad_sch" (at 15.24 71.7046 0) (show_name no) (do_not_autoplace no) (effects (font (size 1.27 1.27)) (justify left top))))
 (sheet
  (at 15.24 16.51)
  (size 31.75 13.97)
  (exclude_from_sim no)
  (in_bom yes)
  (on_board yes)
  (dnp no)
  (fields_autoplaced yes)
  (stroke (width 0.1524) (type solid))
  (fill (color 0 0 0 0))
  (property "Sheetname" "Power" (at 15.24 15.7984 0) (show_name no) (do_not_autoplace no) (effects (font (size 1.27 1.27)) (justify left bottom)))
  (property "Sheetfile" "power.kicad_sch" (at 15.24 31.0646 0) (show_name no) (do_not_autoplace no) (effects (font (size 1.27 1.27)) (justify left top))))
 (sheet
  (at 15.24 36.83)
  (size 31.75 13.97)
  (exclude_from_sim no)
  (in_bom yes)
  (on_board yes)
  (dnp no)
  (fields_autoplaced yes)
  (stroke (width 0.1524) (type solid))
  (fill (color 0 0 0 0))
  (property "Sheetname" "RTC" (at 15.24 36.1184 0) (show_name no) (do_not_autoplace no) (effects (font (size 1.27 1.27)) (justify left bottom)))
  (property "Sheetfile" "rtc.kicad_sch" (at 15.24 51.3846 0) (show_name no) (do_not_autoplace no) (effects (font (size 1.27 1.27)) (justify left top))))
 (sheet
  (at 15.24 97.79)
  (size 31.75 13.97)
  (exclude_from_sim no)
  (in_bom yes)
  (on_board yes)
  (dnp no)
  (fields_autoplaced yes)
  (stroke (width 0.1524) (type solid))
  (fill (color 0 0 0 0))
  (property "Sheetname" "Inputs" (at 15.24 97.0784 0) (show_name no) (do_not_autoplace no) (effects (font (size 1.27 1.27)) (justify left bottom)))
  (property "Sheetfile" "inputs.kicad_sch" (at 15.24 112.3446 0) (show_name no) (do_not_autoplace no) (effects (font (size 1.27 1.27)) (justify left top))))
 (sheet
  (at 15.24 77.47)
  (size 31.75 13.97)
  (exclude_from_sim no)
  (in_bom yes)
  (on_board yes)
  (dnp no)
  (fields_autoplaced yes)
  (stroke (width 0.1524) (type solid))
  (fill (color 0 0 0 0))
  (property "Sheetname" "Display_Alarm" (at 15.24 76.7584 0) (show_name no) (do_not_autoplace no) (effects (font (size 1.27 1.27)) (justify left bottom)))
  (property "Sheetfile" "display_alarm.kicad_sch" (at 15.24 92.0246 0) (show_name no) (do_not_autoplace no) (effects (font (size 1.27 1.27)) (justify left top))))
 (sheet_instances
  (path ""
   (page "1")))
 (embedded_fonts no))
